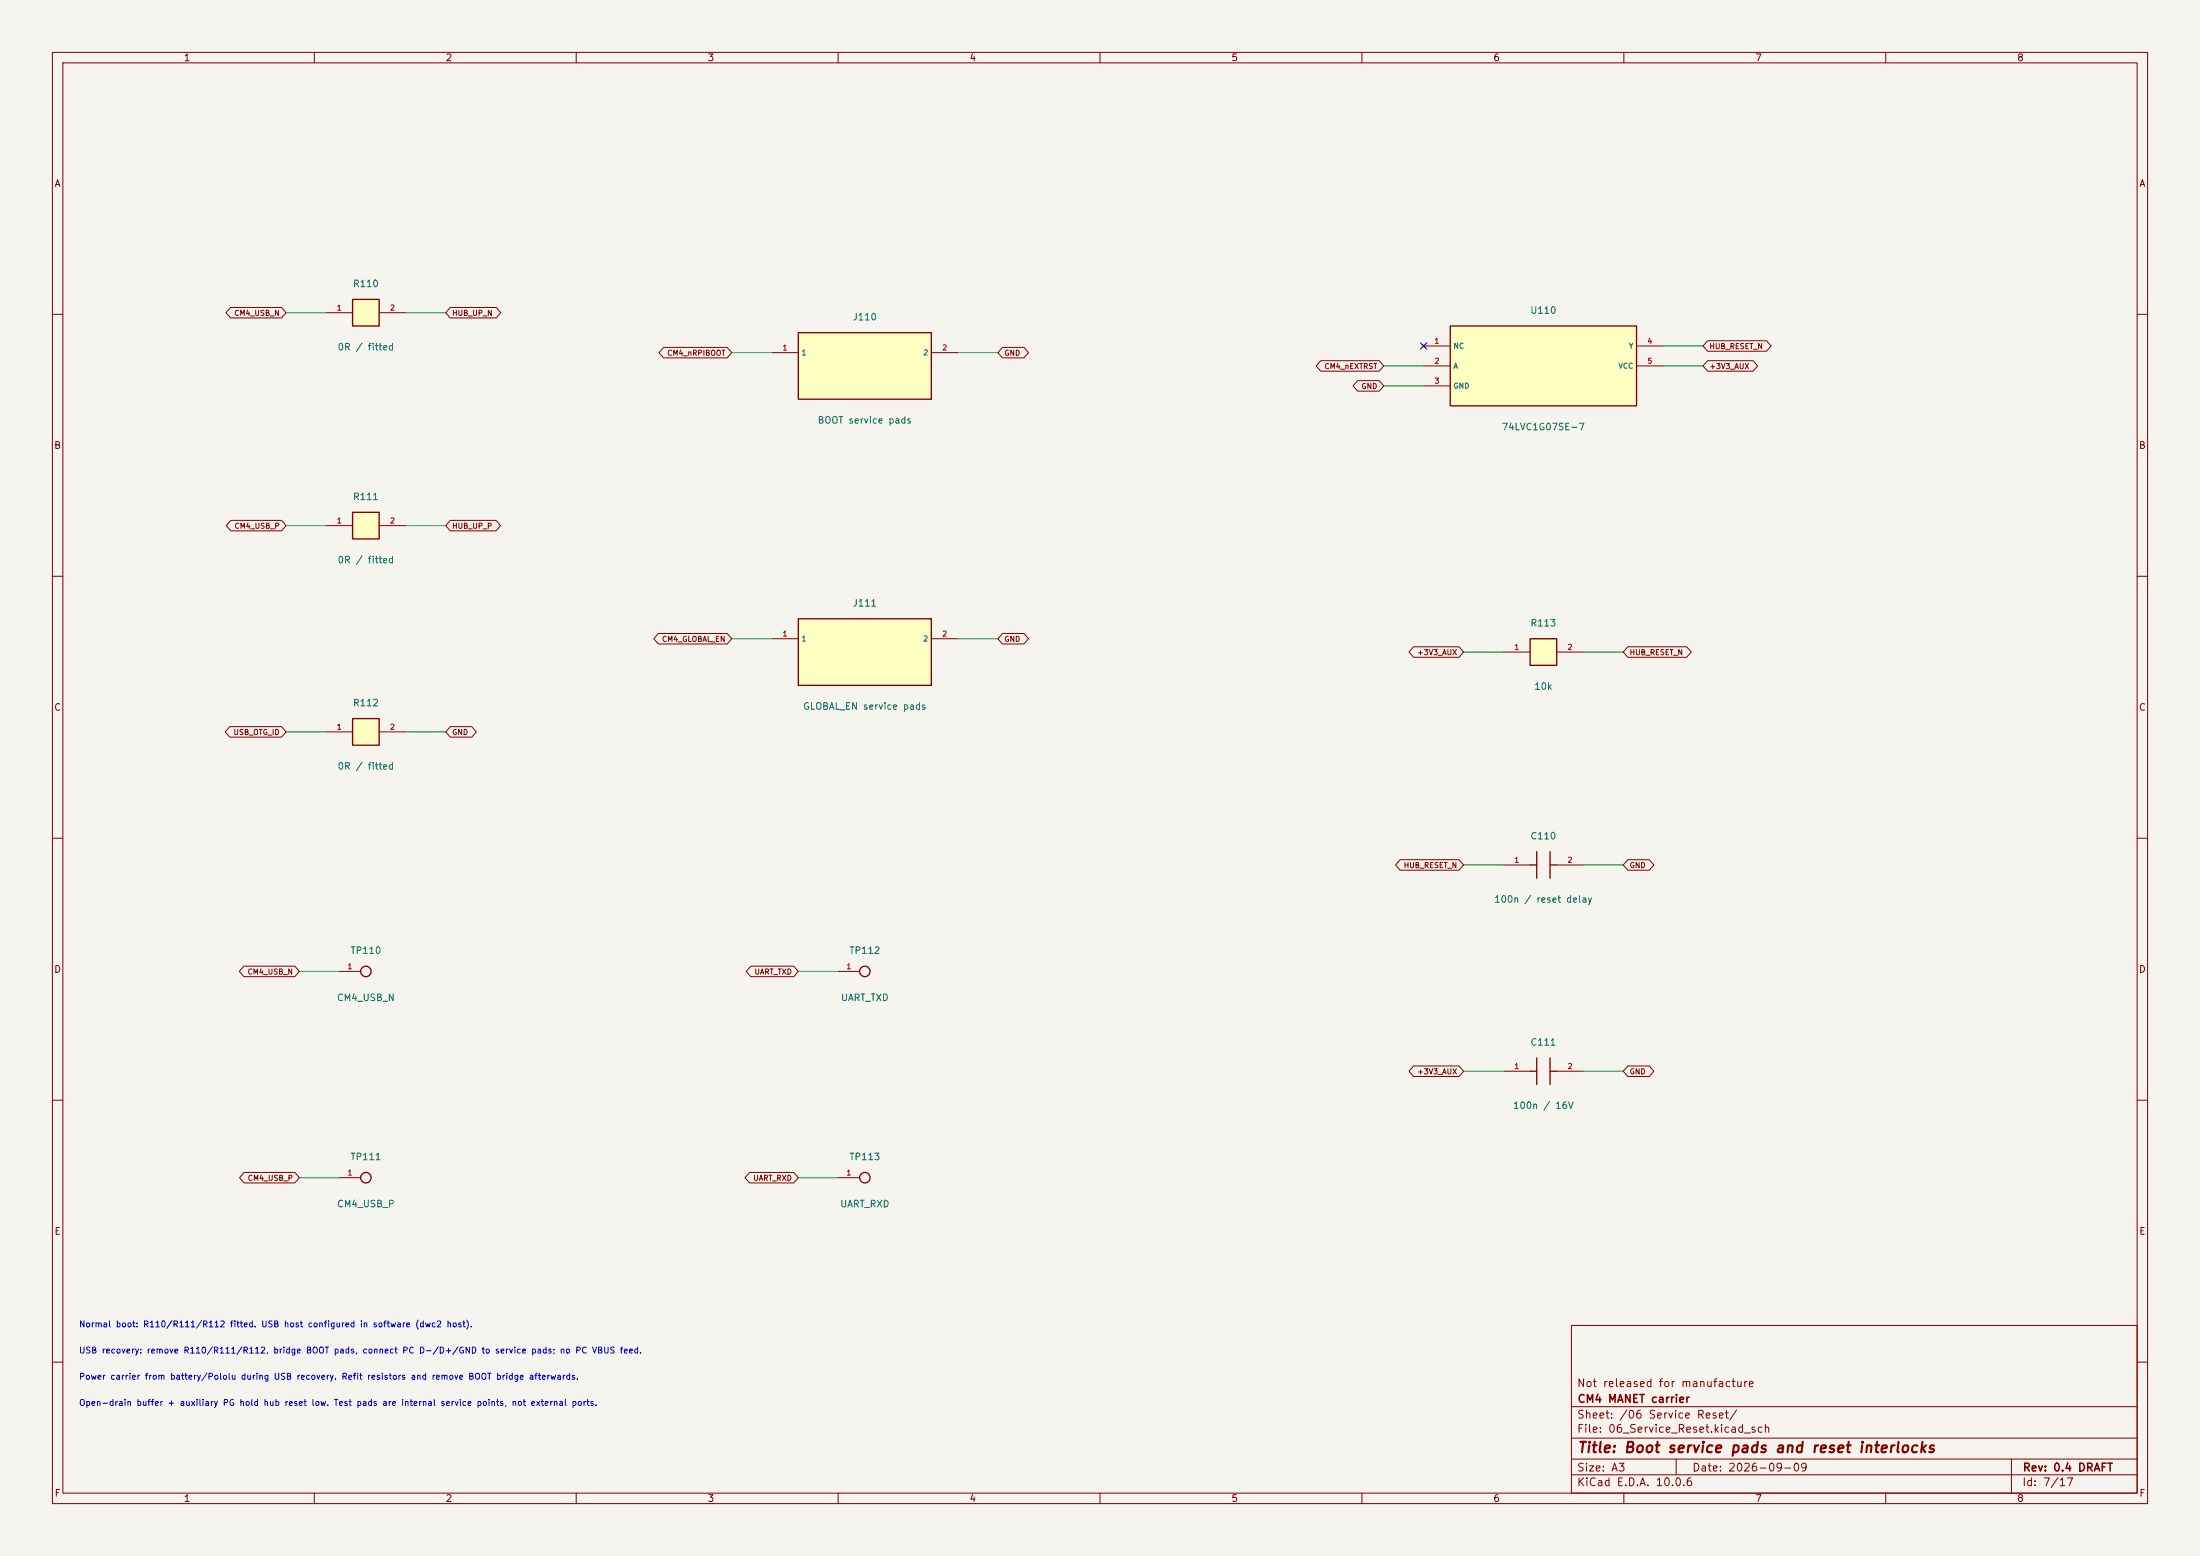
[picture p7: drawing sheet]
<svg xmlns="http://www.w3.org/2000/svg" width="420mm" height="297mm" viewBox="0 0 420 297" stroke-linecap="round" stroke-linejoin="round" font-family="sans-serif">
<path d="M0 0h420v297h-420z" fill="#f5f4ef" stroke="#f5f4ef" stroke-width=".19"/>
<g fill="none" stroke="#840000" stroke-width=".19">
<path d="M10 10h400v277h-400zM12 12h396v273h-396zM60 10v2M110 10v2M160 10v2M210 10v2M260 10v2M310 10v2M360 10v2M10 60h2M408 60h2M10 110h2"/>
<path d="M408 110h2M10 160h2M408 160h2M10 210h2M408 210h2M300 253h108v32h-108zM10 260h2M300 278.5h108M300 274.5h108M300 268.5h108M320 278.5v3M384 278.5v6.5"/>
<path d="M408 260h2M60 285v2M110 285v2M160 285v2M210 285v2M260 285v2M300 281.5h108M310 285v2M360 285v2"/>
</g>
<path d="M67.3 97.8h5.1v5.1h-5.1z" fill="#ffffc2"/>
<path d="M67.3 97.8h5.1v5.1h-5.1z" fill="none" stroke="#840000" stroke-width=".25"/>
<path d="M62.2 100.3h5.1M72.4 100.3h5.1" fill="none" stroke="#840000" stroke-width=".19"/>
<path d="M152.4 63.5h25.4v12.7h-25.4z" fill="#ffffc2"/>
<g fill="none" stroke="#840000" stroke-width=".25">
<path d="M152.4 63.5h25.4v12.7h-25.4z"/>
<circle cx="69.8" cy="185.4" r="1"/>
<circle cx="165.1" cy="224.8" r="1"/>
</g>
<path d="M147.3 67.3h5.1M177.8 67.3h5.1M64.8 185.4h4M160 224.8h4.1" fill="none" stroke="#840000" stroke-width=".19"/>
<path d="M276.9 62.2h35.5v15.3h-35.5z" fill="#ffffc2"/>
<g fill="none" stroke="#840000" stroke-width=".25">
<path d="M276.9 62.2h35.5v15.3h-35.5zM292.1 165.1h1.3M293.4 162.6v5M295.9 165.1h1.3M295.9 162.6v5"/>
<circle cx="165.1" cy="185.4" r="1"/>
<circle cx="69.8" cy="224.8" r="1"/>
</g>
<path d="M271.4 65.7l.8 .7M271.8 66h5.1M271.8 69.9h5.1M271.8 73.7h5.1M272.2 65.7l-.8 .7M312.4 66h5.1M312.4 69.9h5.1M287 165.1h5.1M297.2 165.1h5.1M160 185.4h4.1M64.8 224.8h4" fill="none" stroke="#840000" stroke-width=".19"/>
<path d="M152.4 118.1h25.4v12.7h-25.4z" fill="#ffffc2"/>
<path d="M152.4 118.1h25.4v12.7h-25.4z" fill="none" stroke="#840000" stroke-width=".25"/>
<path d="M147.3 121.9h5.1M177.8 121.9h5.1" fill="none" stroke="#840000" stroke-width=".19"/>
<path d="M292.1 121.9h5.1v5.1h-5.1z" fill="#ffffc2"/>
<path d="M292.1 121.9h5.1v5.1h-5.1z" fill="none" stroke="#840000" stroke-width=".25"/>
<path d="M287 124.5h5.1M297.2 124.5h5.1" fill="none" stroke="#840000" stroke-width=".19"/>
<path d="M67.3 137.2h5.1v5h-5.1z" fill="#ffffc2"/>
<path d="M67.3 137.2h5.1v5h-5.1z" fill="none" stroke="#840000" stroke-width=".25"/>
<path d="M62.2 139.7h5.1M72.4 139.7h5.1" fill="none" stroke="#840000" stroke-width=".19"/>
<path d="M67.3 57.2h5.1v5h-5.1z" fill="#ffffc2"/>
<path d="M67.3 57.2h5.1v5h-5.1zM292.1 204.5h1.3M293.4 201.9v5.1M295.9 204.5h1.3M295.9 201.9v5.1" fill="none" stroke="#840000" stroke-width=".25"/>
<g fill="none" stroke="#840000" stroke-width=".19">
<path d="M44 58.7h9.7l.9 1-.9 1h-9.7l-.9-1zM62.2 59.7h5.1M72.4 59.7h5.1M86 58.7h8.7l.9 1-.9 1h-8.7l-.9-1zM126.7 66.3h12.1l.9 1-.9 1h-12.1l-.9-1zM191.4 66.3h4.1l.8 1-.8 1h-4.1l-.9-1zM252.1 68.8h11.2l.9 1.1-.9 1h-11.2l-.8-1zM259.2 72.7h4.1l.9 1-.9 1h-4.1l-.9-1zM326 68.8h8.7l.8 1.1-.8 1h-8.7l-.9-1zM326 65h11.2l.9 1-.9 1h-11.2l-.9-1zM44.1 99.3h9.6l.9 1-.9 1h-9.6l-.9-1zM86 99.3h8.7l.9 1-.9 1h-8.7l-.9-1z"/>
<path d="M43.9 138.7h9.8l.9 1-.9 1h-9.8l-.9-1zM86 138.7h4.1l.8 1-.8 1h-4.1l-.9-1zM125.7 120.9h13.1l.9 1-.9 1h-13.1l-.9-1zM191.4 120.9h4.1l.8 1-.8 1h-4.1l-.9-1zM269.9 123.5h8.6l.9 1-.9 1h-8.6l-.9-1zM310.8 123.5h11.2l.9 1-.9 1h-11.2l-.9-1zM267.3 164.1h11.2l.9 1-.9 1h-11.2l-.9-1zM310.8 164.1h4.1l.8 1-.8 1h-4.1l-.9-1zM46.6 184.4h9.7l.8 1-.8 1h-9.7l-.9-1zM143.3 184.4h8.2l.9 1-.9 1h-8.2l-.8-1zM269.9 203.5h8.6l.9 1-.9 1h-8.6l-.9-1zM287 204.5h5.1"/>
<path d="M297.2 204.5h5.1M310.8 203.5h4.1l.8 1-.8 1h-4.1l-.9-1zM46.6 223.8h9.7l.8 1-.8 1h-9.7l-.9-1zM143.1 223.8h8.4l.9 1-.9 1h-8.4l-.9-1z"/>
</g>
<g fill="none" stroke="#009600" stroke-width=".19">
<path d="M54.6 59.7h7.6M77.5 59.7h7.6M139.7 67.3h7.6M182.9 67.3h7.6M264.2 69.9h7.6M264.2 73.7h7.6M317.5 66h7.6M317.5 69.9h7.6M54.6 100.3h7.6M77.5 100.3h7.6M54.6 139.7h7.6M77.5 139.7h7.6"/>
<path d="M139.7 121.9h7.6M182.9 121.9h7.6M279.4 124.5h7.6M302.3 124.5h7.6M279.4 165.1h7.6M302.3 165.1h7.6M57.1 185.4h7.7M152.4 185.4h7.6M279.4 204.5h7.6M302.3 204.5h7.6M57.1 224.8h7.7M152.4 224.8h7.6"/>
</g>
<path d="M271.2 65.4l1.2 1.2M272.4 65.4l-1.2 1.2" fill="none" stroke="#000084" stroke-width=".19"/>
<text font-size="2" fill="#840000" x="301" y="277.8">Title: Boot service pads and reset interlocks</text>
<g font-size="1.5" fill="#840000">
<text x="300.9" y="265.1">Not released for manufacture</text>
<text x="301" y="268.1">CM4 MANET carrier</text>
<text x="300.9" y="273.8">File: 06_Service_Reset.kicad_sch</text>
<text x="300.9" y="271.1">Sheet: /06 Service Reset/</text>
<text x="300.9" y="281.2">Size: A3</text>
<text x="322.9" y="281.2">Date: 2026-09-09</text>
<text x="386" y="281.2">Rev: 0.4 DRAFT</text>
<text x="300.9" y="284">KiCad E.D.A. 10.0.6</text>
<text x="385.9" y="284">Id: 7/17</text>
</g>
<g font-size="1.3" fill="#840000">
<text x="35" y="12">1</text>
<text x="85" y="12">2</text>
<text x="135" y="12">3</text>
<text x="185" y="12">4</text>
<text x="235" y="12">5</text>
<text x="285" y="12">6</text>
<text x="335" y="12">7</text>
<text x="385" y="12">8</text>
<text x="10.3" y="36">A</text>
<text x="408.3" y="36">A</text>
<text x="10.2" y="86">B</text>
<text x="408.2" y="86">B</text>
<text x="10.2" y="136">C</text>
<text x="408.2" y="136">C</text>
<text x="10.2" y="186">D</text>
<text x="408.2" y="186">D</text>
<text x="10.3" y="236">E</text>
<text x="408.3" y="236">E</text>
<text x="10.3" y="286">F</text>
<text x="35" y="287">1</text>
<text x="85" y="287">2</text>
<text x="135" y="287">3</text>
<text x="185" y="287">4</text>
<text x="235" y="287">5</text>
<text x="285" y="287">6</text>
<text x="335" y="287">7</text>
<text x="385" y="287">8</text>
<text x="408.3" y="286">F</text>
</g>
<g font-size="1.3" fill="#006464">
<text x="67.3" y="55.1">R110</text>
<text x="162.7" y="61.5">J110</text>
<text x="292" y="60.2">U110</text>
<text x="64.3" y="67.2">0R / fitted</text>
<text x="156" y="81.2">BOOT service pads</text>
<text x="286.6" y="82.4">74LVC1G07SE-7</text>
<text x="67.3" y="95.8">R111</text>
<text x="64.3" y="107.8">0R / fitted</text>
<text x="162.7" y="116.1">J111</text>
<text x="292.1" y="119.9">R113</text>
<text x="292.8" y="132">10k</text>
<text x="67.3" y="135.1">R112</text>
<text x="153.2" y="135.8">GLOBAL_EN service pads</text>
<text x="64.3" y="147.2">0R / fitted</text>
<text x="292.1" y="160.5">C110</text>
<text x="285.1" y="172.6">100n / reset delay</text>
<text x="66.8" y="182.4">TP110</text>
<text x="162" y="182.4">TP112</text>
<text x="64.2" y="191.4">CM4_USB_N</text>
<text x="160.4" y="191.4">UART_TXD</text>
<text x="292.1" y="199.9">C111</text>
<text x="288.7" y="212">100n / 16V</text>
<text x="66.8" y="221.8">TP111</text>
<text x="162" y="221.8">TP113</text>
<text x="64.2" y="230.8">CM4_USB_P</text>
<text x="160.3" y="230.8">UART_RXD</text>
</g>
<g font-size="1.2" fill="#0000c2">
<text x="15" y="253.6">Normal boot: R110/R111/R112 fitted. USB host configured in software (dwc2 host).</text>
<text x="15" y="258.6">USB recovery: remove R110/R111/R112, bridge BOOT pads, connect PC D-/D+/GND to service pads; no PC VBUS feed.</text>
<text x="15" y="263.6">Power carrier from battery/Pololu during USB recovery. Refit resistors and remove BOOT bridge afterwards.</text>
<text x="15" y="268.6">Open-drain buffer + auxiliary PG hold hub reset low. Test pads are internal service points, not external ports.</text>
</g>
<g font-size="1" fill="#a90000">
<text x="64.2" y="59.5">1</text>
<text x="74.4" y="59.5">2</text>
<text x="273.7" y="65.9">1</text>
<text x="314.4" y="65.9">4</text>
<text x="149.3" y="67.1">1</text>
<text x="179.8" y="67.1">2</text>
<text x="273.7" y="69.7">2</text>
<text x="314.4" y="69.7">5</text>
<text x="273.7" y="73.5">3</text>
<text x="64.2" y="100.1">1</text>
<text x="74.4" y="100.1">2</text>
<text x="149.3" y="121.7">1</text>
<text x="179.8" y="121.7">2</text>
<text x="289" y="124.3">1</text>
<text x="299.1" y="124.3">2</text>
<text x="64.2" y="139.5">1</text>
<text x="74.4" y="139.5">2</text>
<text x="289" y="164.9">1</text>
<text x="299.1" y="164.9">2</text>
<text x="66.2" y="185.2">1</text>
<text x="161.5" y="185.2">1</text>
<text x="289" y="204.3">1</text>
<text x="299.1" y="204.3">2</text>
<text x="66.2" y="224.6">1</text>
<text x="161.5" y="224.6">1</text>
</g>
<g font-size="1" fill="#840000">
<text x="44.6" y="60.5">CM4_USB_N</text>
<text x="86.2" y="60.5">HUB_UP_N</text>
<text x="127.3" y="68.1">CM4_nRPIBOOT</text>
<text x="191.6" y="68.1">GND</text>
<text x="252.7" y="70.7">CM4_nEXTRST</text>
<text x="326.2" y="70.7">+3V3_AUX</text>
<text x="326.2" y="66.9">HUB_RESET_N</text>
<text x="259.8" y="74.5">GND</text>
<text x="44.7" y="101.2">CM4_USB_P</text>
<text x="86.2" y="101.2">HUB_UP_P</text>
<text x="126.3" y="122.7">CM4_GLOBAL_EN</text>
<text x="191.6" y="122.7">GND</text>
<text x="270.5" y="125.3">+3V3_AUX</text>
<text x="311" y="125.3">HUB_RESET_N</text>
<text x="44.5" y="140.5">USB_OTG_ID</text>
<text x="86.2" y="140.5">GND</text>
<text x="267.9" y="165.9">HUB_RESET_N</text>
<text x="311" y="165.9">GND</text>
<text x="47.2" y="186.2">CM4_USB_N</text>
<text x="143.9" y="186.2">UART_TXD</text>
<text x="270.5" y="205.3">+3V3_AUX</text>
<text x="311" y="205.3">GND</text>
<text x="47.2" y="225.6">CM4_USB_P</text>
<text x="143.7" y="225.6">UART_RXD</text>
</g>
<g font-size="1" fill="#006464">
<text x="152.9" y="68.1">1</text>
<text x="176.1" y="68.1">2</text>
<text x="277.4" y="66.8">NC</text>
<text x="277.4" y="70.6">A</text>
<text x="308.9" y="70.6">VCC</text>
<text x="310.9" y="66.8">Y</text>
<text x="277.4" y="74.4">GND</text>
<text x="152.9" y="122.7">1</text>
<text x="176.1" y="122.7">2</text>
</g>
</svg>
